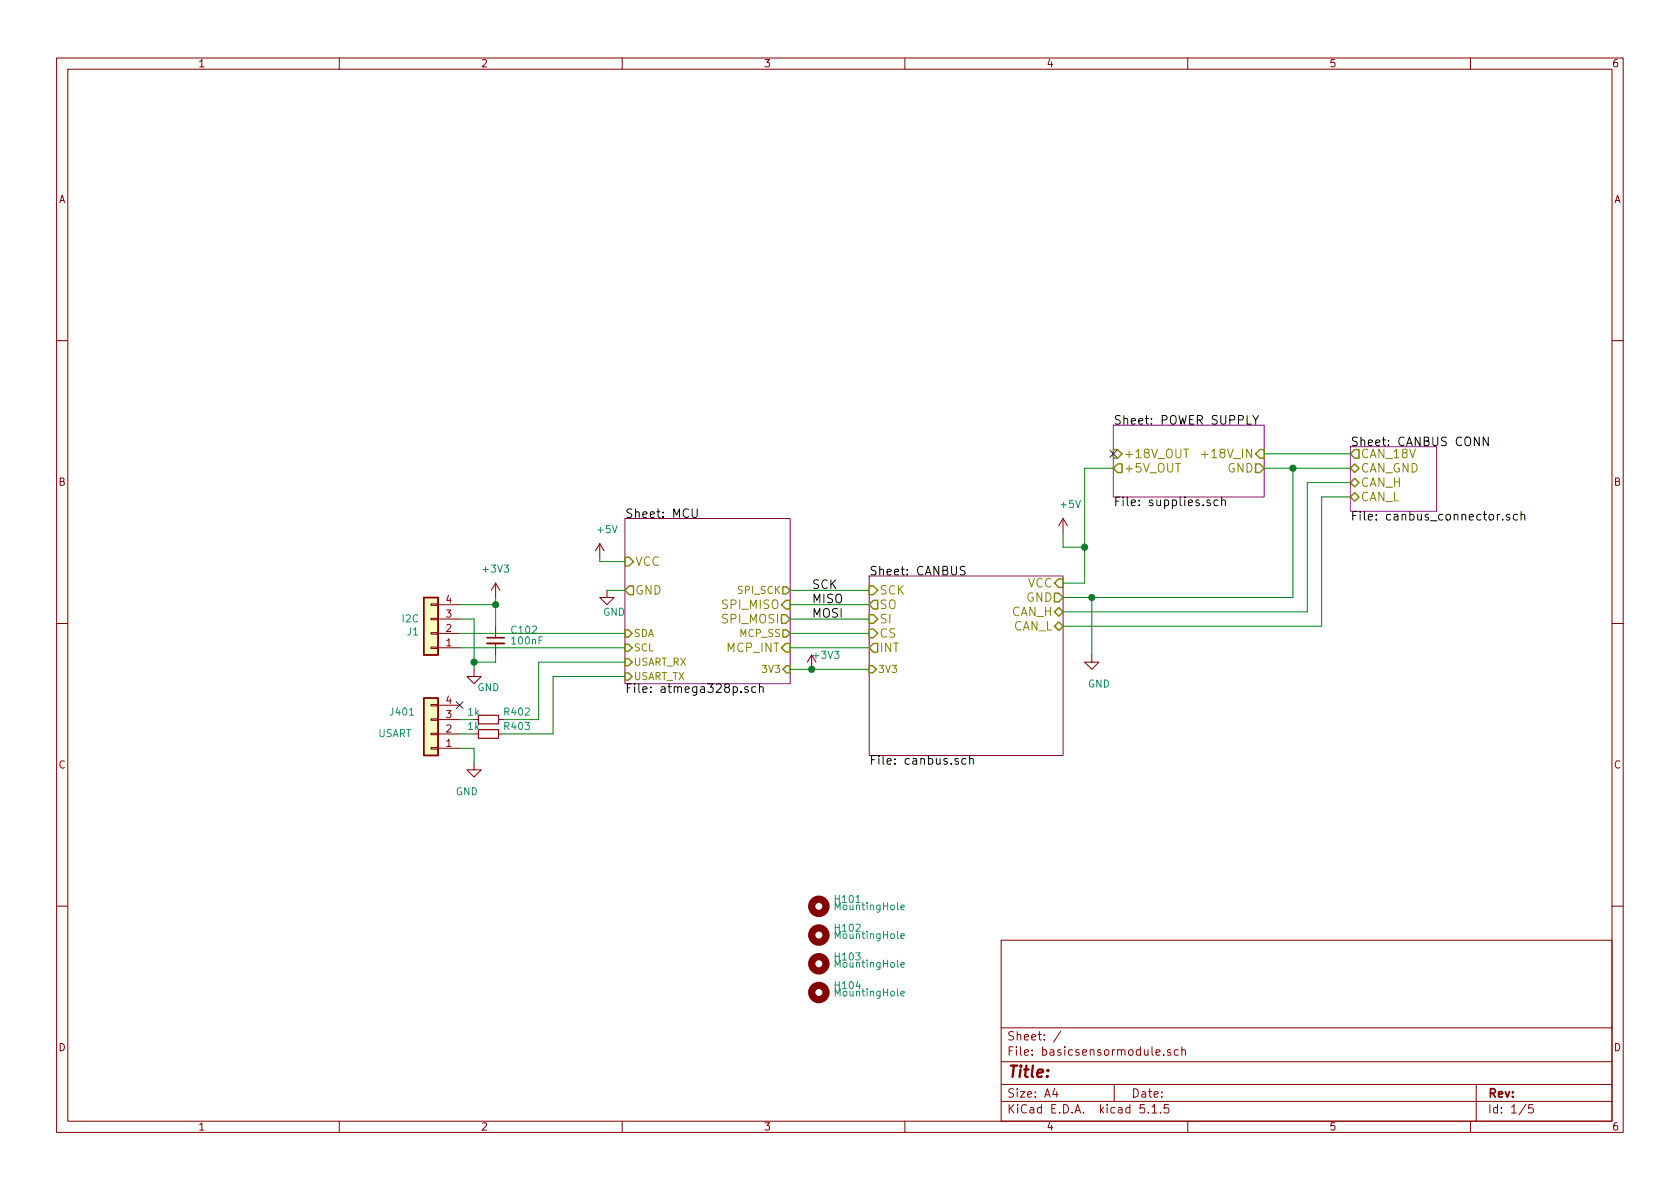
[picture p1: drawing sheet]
EESchema Schematic File Version 4
LIBS:basicsensormodule-cache
EELAYER 29 0
EELAYER END
$Descr A4 11693 8268
encoding utf-8
Sheet 1 5
Title ""
Date ""
Rev ""
Comp ""
Comment1 ""
Comment2 ""
Comment3 ""
Comment4 ""
$EndDescr
$Sheet
S 6050 4000 1350 1250
U 5AABFC1B
F0 "CANBUS" 60
F1 "canbus.sch" 60
F2 "SI" I L 6050 4300 60 
F3 "SO" O L 6050 4200 60 
F4 "CS" I L 6050 4400 60 
F5 "SCK" I L 6050 4100 60 
F6 "INT" O L 6050 4500 60 
F7 "GND" O R 7400 4150 60 
F8 "VCC" I R 7400 4050 60 
F9 "CAN_H" B R 7400 4250 60 
F10 "CAN_L" B R 7400 4350 60 
F11 "3V3" I L 6050 4650 50 
$EndSheet
$Sheet
S 7750 2950 1050 500 
U 5AACFFEF
F0 "POWER SUPPLY" 60
F1 "supplies.sch" 60
F2 "GND" O R 8800 3250 60 
F3 "+5V_OUT" O L 7750 3250 60 
F4 "+18V_IN" I R 8800 3150 60 
F5 "+18V_OUT" I L 7750 3150 60 
$EndSheet
$Sheet
S 9400 3100 600  450 
U 5AAD16DD
F0 "CANBUS CONN" 60
F1 "canbus_connector.sch" 60
F2 "CAN_H" B L 9400 3350 60 
F3 "CAN_L" B L 9400 3450 60 
F4 "CAN_18V" O L 9400 3150 60 
F5 "CAN_GND" B L 9400 3250 60 
$EndSheet
Wire Wire Line
	6050 4500 5500 4500
Wire Wire Line
	6050 4400 5500 4400
Wire Wire Line
	6050 4200 5500 4200
Wire Wire Line
	6050 4100 5500 4100
Wire Wire Line
	5500 4300 6050 4300
Text Label 5650 4300 0    60   ~ 0
MOSI
Text Label 5650 4200 0    60   ~ 0
MISO
Text Label 5650 4100 0    60   ~ 0
SCK
Wire Wire Line
	9400 3150 8800 3150
Wire Wire Line
	8800 3250 9000 3250
Wire Wire Line
	9400 3350 9100 3350
Wire Wire Line
	9100 3350 9100 4250
Wire Wire Line
	9100 4250 7400 4250
Wire Wire Line
	7400 4350 9200 4350
Wire Wire Line
	9200 4350 9200 3450
Wire Wire Line
	9200 3450 9400 3450
Wire Wire Line
	9000 3250 9000 4150
Wire Wire Line
	9000 4150 7600 4150
Connection ~ 9000 3250
Wire Wire Line
	7750 3250 7550 3250
Wire Wire Line
	7550 3250 7550 3800
Wire Wire Line
	7550 4050 7400 4050
Wire Wire Line
	7600 4150 7600 4550
Connection ~ 7600 4150
Wire Wire Line
	7600 4150 7400 4150
Wire Wire Line
	7400 3700 7400 3800
Wire Wire Line
	7400 3800 7550 3800
Connection ~ 7550 3800
Wire Wire Line
	7550 3800 7550 4050
$Comp
L basicsensormodule-rescue:MountingHole-Mechanical H104
U 1 1
P 5700 6900
F 0 "H104" H 5800 6950 50  0000 L CNN
F 1 "MountingHole" H 5800 6900 50  0000 L CNN
F 2 "MountingHole:MountingHole_3.2mm_M3" H 5700 6900 50  0001 C CNN
F 3 "~" H 5700 6900 50  0001 C CNN
	1    5700 6900
	1    0    0    -1  
$EndComp
$Comp
L basicsensormodule-rescue:MountingHole-Mechanical H103
U 1 1
P 5700 6700
F 0 "H103" H 5800 6750 50  0000 L CNN
F 1 "MountingHole" H 5800 6700 50  0000 L CNN
F 2 "MountingHole:MountingHole_3.2mm_M3" H 5700 6700 50  0001 C CNN
F 3 "~" H 5700 6700 50  0001 C CNN
	1    5700 6700
	1    0    0    -1  
$EndComp
$Comp
L basicsensormodule-rescue:MountingHole-Mechanical H102
U 1 1
P 5700 6500
F 0 "H102" H 5800 6550 50  0000 L CNN
F 1 "MountingHole" H 5800 6500 50  0000 L CNN
F 2 "MountingHole:MountingHole_3.2mm_M3" H 5700 6500 50  0001 C CNN
F 3 "~" H 5700 6500 50  0001 C CNN
	1    5700 6500
	1    0    0    -1  
$EndComp
$Comp
L basicsensormodule-rescue:MountingHole-Mechanical H101
U 1 1
P 5700 6300
F 0 "H101" H 5800 6350 50  0000 L CNN
F 1 "MountingHole" H 5800 6300 50  0000 L CNN
F 2 "MountingHole:MountingHole_3.2mm_M3" H 5700 6300 50  0001 C CNN
F 3 "~" H 5700 6300 50  0001 C CNN
	1    5700 6300
	1    0    0    -1  
$EndComp
Wire Wire Line
	9000 3250 9400 3250
$Comp
L power:GND #PWR0103
U 1 1
P 7600 4550
F 0 "#PWR0103" H 7600 4300 50  0001 C CNN
F 1 "GND" H 7650 4350 50  0000 C CNN
F 2 "" H 7600 4550 50  0001 C CNN
F 3 "" H 7600 4550 50  0001 C CNN
	1    7600 4550
	1    0    0    -1  
$EndComp
$Comp
L power:+5V #PWR0105
U 1 1
P 7400 3700
F 0 "#PWR0105" H 7400 3550 50  0001 C CNN
F 1 "+5V" H 7450 3900 50  0000 C CNN
F 2 "" H 7400 3700 50  0001 C CNN
F 3 "" H 7400 3700 50  0001 C CNN
	1    7400 3700
	1    0    0    -1  
$EndComp
$Comp
L power:+5V #PWR0102
U 1 1
P 4175 3875
F 0 "#PWR0102" H 4175 3725 50  0001 C CNN
F 1 "+5V" H 4225 4075 50  0000 C CNN
F 2 "" H 4175 3875 50  0001 C CNN
F 3 "" H 4175 3875 50  0001 C CNN
	1    4175 3875
	1    0    0    -1  
$EndComp
$Comp
L power:GND #PWR0106
U 1 1
P 4225 4100
F 0 "#PWR0106" H 4225 3850 50  0001 C CNN
F 1 "GND" H 4275 3950 50  0000 C CNN
F 2 "" H 4225 4100 50  0001 C CNN
F 3 "" H 4225 4100 50  0001 C CNN
	1    4225 4100
	1    0    0    -1  
$EndComp
Wire Wire Line
	4225 4100 4350 4100
Wire Wire Line
	4350 3900 4175 3900
Wire Wire Line
	4175 3900 4175 3875
$Comp
L power:GND #PWR0101
U 1 1
P 3300 4650
F 0 "#PWR0101" H 3300 4400 50  0001 C CNN
F 1 "GND" H 3400 4525 50  0000 C CNN
F 2 "" H 3300 4650 50  0001 C CNN
F 3 "" H 3300 4650 50  0001 C CNN
	1    3300 4650
	1    0    0    -1  
$EndComp
$Comp
L Device:R_Small R?
U 1 1
P 3400 5100
AR Path="/5AACA401/5D49B5FD" Ref="R?"  Part="1" 
AR Path="/5D49B5FD" Ref="R403"  Part="1" 
F 0 "R403" V 3450 5200 50  0000 L CNN
F 1 "1k" V 3450 4950 50  0000 L CNN
F 2 "Resistor_SMD:R_0805_2012Metric_Pad1.15x1.40mm_HandSolder" H 3400 5100 50  0001 C CNN
F 3 "" H 3400 5100 50  0001 C CNN
	1    3400 5100
	0    1    -1   0   
$EndComp
Wire Wire Line
	3300 5100 3200 5100
$Comp
L power:GND #PWR?
U 1 1
P 3300 5300
AR Path="/5AACA401/5D49B5F6" Ref="#PWR?"  Part="1" 
AR Path="/5D49B5F6" Ref="#PWR?"  Part="1" 
F 0 "#PWR?" H 3300 5050 50  0001 C CNN
F 1 "GND" H 3350 5100 50  0000 C CNN
F 2 "" H 3300 5300 50  0001 C CNN
F 3 "" H 3300 5300 50  0001 C CNN
	1    3300 5300
	-1   0    0    -1  
$EndComp
Wire Wire Line
	3300 5300 3300 5200
Wire Wire Line
	3300 5200 3200 5200
Wire Wire Line
	3300 5000 3200 5000
$Comp
L Device:R_Small R?
U 1 1
P 3400 5000
AR Path="/5AACA401/5D49B5E3" Ref="R?"  Part="1" 
AR Path="/5D49B5E3" Ref="R402"  Part="1" 
F 0 "R402" V 3450 5100 50  0000 L CNN
F 1 "1k" V 3450 4850 50  0000 L CNN
F 2 "Resistor_SMD:R_0805_2012Metric_Pad1.15x1.40mm_HandSolder" H 3400 5000 50  0001 C CNN
F 3 "" H 3400 5000 50  0001 C CNN
	1    3400 5000
	0    1    -1   0   
$EndComp
NoConn ~ 3200 4900
Wire Wire Line
	3750 4600 3750 5000
Wire Wire Line
	3750 5000 3500 5000
Wire Wire Line
	3750 4600 4350 4600
Wire Wire Line
	4350 4700 3850 4700
Wire Wire Line
	3850 4700 3850 5100
Wire Wire Line
	3850 5100 3500 5100
$Sheet
S 4350 3600 1150 1150
U 5AACA401
F0 "MCU" 60
F1 "atmega328p.sch" 60
F2 "SPI_MISO" I R 5500 4200 60 
F3 "SPI_MOSI" O R 5500 4300 60 
F4 "MCP_INT" I R 5500 4500 60 
F5 "VCC" I L 4350 3900 60 
F6 "GND" O L 4350 4100 60 
F7 "SPI_SCK" O R 5500 4100 50 
F8 "MCP_SS" O R 5500 4400 50 
F9 "SCL" I L 4350 4500 50 
F10 "SDA" I L 4350 4400 50 
F11 "3V3" I R 5500 4650 50 
F12 "USART_TX" I L 4350 4700 50 
F13 "USART_RX" I L 4350 4600 50 
$EndSheet
$Comp
L Connector_Generic:Conn_01x04 J?
U 1 1
P 3000 5100
AR Path="/5AACA401/5D49B5EA" Ref="J?"  Part="1" 
AR Path="/5D49B5EA" Ref="J401"  Part="1" 
F 0 "J401" H 3200 4950 50  0000 C CNN
F 1 "USART" H 3250 5100 50  0000 C CNN
F 2 "Connector_PinHeader_2.54mm:PinHeader_1x04_P2.54mm_Vertical" H 3000 5100 50  0001 C CNN
F 3 "~" H 3000 5100 50  0001 C CNN
	1    3000 5100
	-1   0    0    1   
$EndComp
$Comp
L Connector_Generic:Conn_01x04 J1
U 1 1
P 3000 4400
F 0 "J1" H 3080 4392 50  0000 L CNN
F 1 "I2C" H 3080 4301 50  0000 L CNN
F 2 "Connector_PinHeader_2.54mm:PinHeader_1x04_P2.54mm_Vertical" H 3000 4400 50  0001 C CNN
F 3 "~" H 3000 4400 50  0001 C CNN
	1    3000 4400
	-1   0    0    1   
$EndComp
Wire Wire Line
	3200 4500 4350 4500
Wire Wire Line
	3300 4300 3200 4300
Wire Wire Line
	3300 4650 3300 4600
Wire Wire Line
	4350 4400 3200 4400
$Comp
L Device:C_Small C102
U 1 1
P 3450 4450
F 0 "C102" H 3550 4525 50  0000 L CNN
F 1 "100nF" H 3550 4450 50  0000 L CNN
F 2 "Capacitor_SMD:C_0805_2012Metric_Pad1.15x1.40mm_HandSolder" H 3450 4450 50  0001 C CNN
F 3 "~" H 3450 4450 50  0001 C CNN
	1    3450 4450
	1    0    0    -1  
$EndComp
Wire Wire Line
	3450 4550 3450 4600
Wire Wire Line
	3450 4600 3300 4600
Connection ~ 3300 4600
Wire Wire Line
	3300 4600 3300 4300
Wire Wire Line
	3450 4350 3450 4200
Wire Wire Line
	3450 4200 3200 4200
Wire Wire Line
	3450 4150 3450 4200
Connection ~ 3450 4200
Wire Wire Line
	5500 4650 5650 4650
$Comp
L power:+3V3 #PWR?
U 1 1
P 5650 4650
F 0 "#PWR?" H 5650 4500 50  0001 C CNN
F 1 "+3V3" H 5750 4750 50  0000 C CNN
F 2 "" H 5650 4650 50  0001 C CNN
F 3 "" H 5650 4650 50  0001 C CNN
	1    5650 4650
	1    0    0    -1  
$EndComp
Connection ~ 5650 4650
Wire Wire Line
	5650 4650 6050 4650
$Comp
L power:+3V3 #PWR?
U 1 1
P 3450 4150
F 0 "#PWR?" H 3450 4000 50  0001 C CNN
F 1 "+3V3" H 3450 4350 50  0000 C CNN
F 2 "" H 3450 4150 50  0001 C CNN
F 3 "" H 3450 4150 50  0001 C CNN
	1    3450 4150
	1    0    0    -1  
$EndComp
NoConn ~ 7750 3150
$EndSCHEMATC
